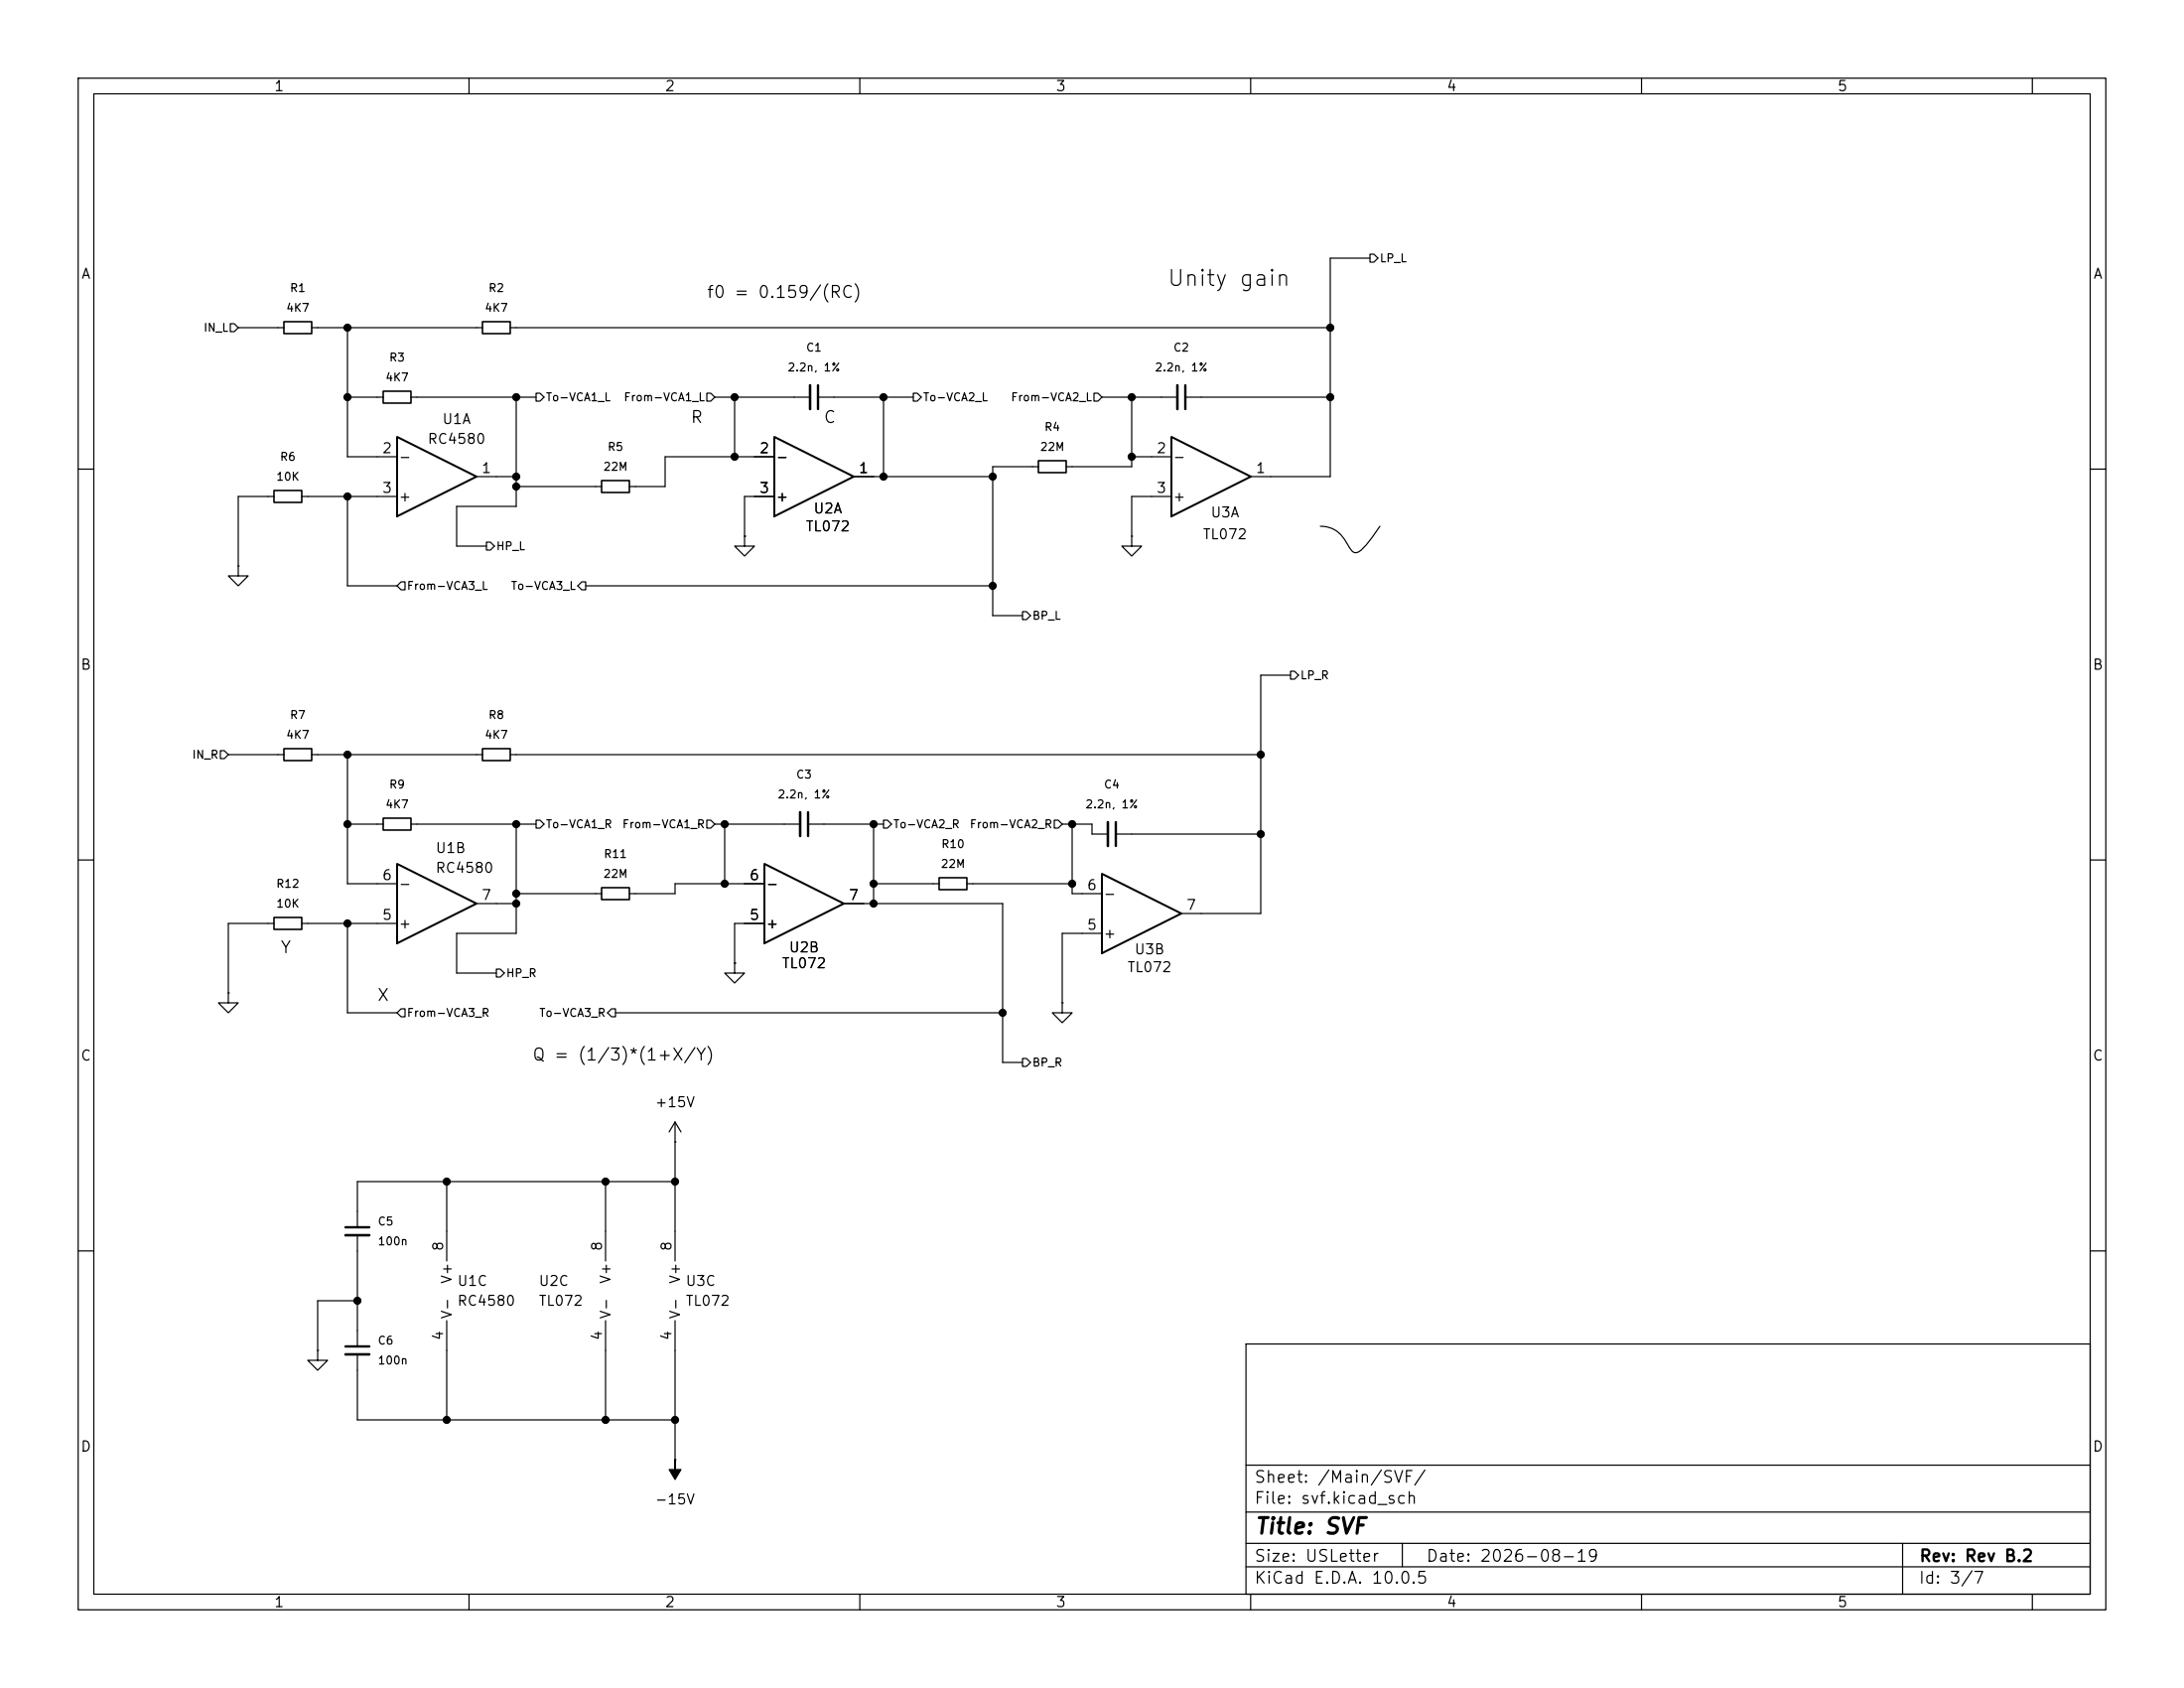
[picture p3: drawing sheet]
<svg xmlns="http://www.w3.org/2000/svg" width="279mm" height="216mm" viewBox="0 0 279 216" stroke-linecap="round" stroke-linejoin="round" font-family="sans-serif">
<g fill="none" stroke="#000" stroke-width=".15">
<path d="M10 10h259.4v195.9h-259.4zM12 12h255.4v191.9h-255.4zM60 10v2M110 10v2M160 10v2M210 10v2M260 10v2M175.3 32.5h.5l.5 .5-.5 .5h-.5zM175.3 33h-5.1v28h-10.2M29.5 41.4h.5l.5 .5-.5 .5h-.5zM30.5 41.9h5.8M39.9 41.9h21.8"/>
<path d="M44.4 41.9v16.5h6.4M44.4 50.8h4.6M52.6 50.8h16M65.3 41.9h104.9M66 50.8v14h-7.6v5.1h3.8M68.6 50.3h.5l.5 .5-.5 .5h-.5zM90.4 50.3h.5l.5 .5-.5 .5h-.5zM91.4 50.8h12.2M94 50.8v7.6M99.1 58.4h-14v3.8h-4.6M104.6 50.8h12.2M113 50.8v10.2"/>
<path d="M116.8 50.3h.5l.6 .5-.6 .5h-.5zM132.8 59.7h-5.8v19h3.8M140 50.3h.5l.5 .5-.5 .5h-.5zM141 50.8h9.6M144.8 58.4h5.1M144.8 50.8v8.9h-8.4M151.6 50.8h18.6M10 60h2M30.5 72.4v1.3h1.2l-1.2 1.2-1.3-1.2h1.3M30.5 72.4h.1M35.1 63.5h-4.6v8.9M38.6 63.5h12.2"/>
<path d="M44.4 63.5v11.4h6.4M50.8 74.9l.5-.5h.5v1h-.5zM61 61h5M62.2 69.3h.5l.5 .6-.5 .5h-.5zM66 62.2h11M74.4 74.4h.5v1h-.5l-.5-.5zM74.9 74.9h52.1M95.2 68.6v1.3h1.3l-1.3 1.2-1.2-1.2h1.2M95.2 68.6h.1M99.1 63.5h-3.9v5.1M109.2 61h17.8M130.8 78.2h.5l.5 .5-.5 .5h-.5z"/>
<path d="M144.8 68.6v1.3h1.2l-1.2 1.2-1.3-1.2h1.3M144.8 68.6h.1M149.9 63.5h-5.1v5.1M168.9 67.3a3.6 3.6 0 0 1 3.5 2.4 1.6 1.6 0 0 0 .9 1 .99 .99 0 0 0 .8-.4l1.4-1.6 1-1.4M267.4 60h2M28.2 96h.5l.5 .5-.5 .5h-.5zM29.2 96.5h7.1M39.9 96.5h21.8M44.4 96.5v16.5h6.4M65.3 96.5h96M165.1 85.9h.5l.5 .5-.5 .5h-.5zM165.1 86.4h-3.8v30.4h-10.2"/>
<path d="M10 110h2M35.1 118.1h-5.9v8.9M38.6 118.1h12.2M44.4 105.4h4.6M44.4 118.1v11.4h6.4M52.6 105.4h16M61 115.6h5M66 114.3h11M66 105.4v14h-7.6v5.1h5.1M68.6 104.9h.5l.5 .5-.5 .5h-.5zM90.4 104.9h.5l.5 .5-.5 .5h-.5zM91.4 105.4h11"/>
<path d="M92.7 105.4v7.6M97.8 113h-11.4v1.3h-5.9M97.8 118.1h-3.8v5.1M103.4 105.4h9.6M107.9 115.6h20.4v20.3h2.5M111.8 113h8.3M111.8 105.4v10.2M113 104.9h.5l.5 .5-.5 .5h-.5zM123.7 113h13.5M134.9 104.9h.5l.5 .5-.5 .5h-.5zM135.9 105.4h3.8v1.3h2M137.2 105.4v8.9h3.8"/>
<path d="M141 119.4h-5.1v8.9M142.7 106.7h18.6M267.4 110h2M29.2 127v1.3h1.3l-1.3 1.2-1.3-1.2h1.3M29.2 127h.1M51.3 129h.5v1h-.5l-.5-.5zM63.5 124h.5l.5 .5-.5 .5h-.5zM78.2 129h.5v1h-.5l-.5-.5zM78.7 129.5h49.6M94 123.2v1.3h1.2l-1.2 1.2-1.3-1.2h1.3M94 123.2h.1M130.8 135.4h.5l.5 .5-.5 .5h-.5z"/>
<path d="M135.9 128.3v1.2h1.3l-1.3 1.3-1.3-1.3h1.3M135.9 128.3h.1M45.7 158v14.2M57.1 151.1v10.2M77.5 151.1v10.2M86.4 146.1h.1M86.4 151.1h-40.7v5.9M86.4 143.5v17.8M86.4 143.5l-.8 1.3M86.4 143.5l.7 1.3M10 160h2M40.6 172.7v1.3h1.3l-1.3 1.3-1.2-1.3h1.2"/>
<path d="M40.6 172.7h.1M45.7 173.2v8.4h40.7M45.7 166.4h-5.1v6.3M57.1 168.9v12.7M77.5 168.9v12.7M86.4 168.9v17.8M159.4 171.9h108v32h-108zM267.4 160h2M86.4 186.7h.1M159.4 197.4h108M159.4 193.4h108M159.4 187.4h108"/>
<path d="M179.4 197.4v3M243.4 197.4v6.5M60 203.9v2M110 203.9v2M159.4 200.4h108M160 203.9v2M210 203.9v2M260 203.9v2"/>
</g>
<path d="M104.6 49.3v3M151.6 49.3v3M103.4 103.9v3M142.7 105.2v3M44.2 157h3M44.2 172.2h3" fill="none" stroke="#000" stroke-width=".3"/>
<path d="M103.6 49.3v3M150.6 49.3v3M102.4 103.9v3M141.7 105.2v3M44.2 158h3M44.2 173.2h3" fill="none" stroke="#000" stroke-width=".33"/>
<path d="M36.3 41.1h3.6v1.6h-3.6zM49 50h3.6v1.6h-3.6zM61.7 41.1h3.6v1.6h-3.6zM132.8 58.9h3.6v1.6h-3.6zM35.1 62.7h3.5v1.6h-3.5zM77 61.5h3.5v1.5h-3.5zM36.3 95.8h3.6v1.5h-3.6zM61.7 95.8h3.6v1.5h-3.6zM35.1 117.3h3.5v1.6h-3.5zM49 104.6h3.6v1.6h-3.6zM77 113.5h3.5v1.6h-3.5zM120.1 112.3h3.6v1.5h-3.6z" fill="none" stroke="#000" stroke-width=".2"/>
<path d="M50.8 55.9l10.2 5.1-10.2 5zM99.1 55.9l10.1 5.1-10.1 5zM149.9 55.9l10.1 5.1-10.1 5zM50.8 110.5l10.2 5.1-10.2 5.1zM97.8 110.5l10.1 5.1-10.1 5.1zM141 111.8l10.1 5-10.1 5.1z" fill="none" stroke="#000" stroke-width=".25"/>
<path d="M86.4 186.7v1.3h.7l-.7 1.2-.8-1.2h.8z" fill="#000" stroke="#000" stroke-width=".15"/>
<g fill="#000" stroke="#000" stroke-width=".13">
<circle cx="44.4" cy="41.9" r=".46"/>
<circle cx="44.4" cy="50.8" r=".46"/>
<circle cx="66" cy="50.8" r=".46"/>
<circle cx="94" cy="50.8" r=".46"/>
<circle cx="94" cy="58.4" r=".46"/>
<circle cx="113" cy="50.8" r=".46"/>
<circle cx="144.8" cy="58.4" r=".46"/>
<circle cx="144.8" cy="50.8" r=".46"/>
<circle cx="170.2" cy="41.9" r=".46"/>
<circle cx="170.2" cy="50.8" r=".46"/>
<circle cx="44.4" cy="63.5" r=".46"/>
<circle cx="66" cy="62.2" r=".46"/>
<circle cx="66" cy="61" r=".46"/>
<circle cx="113" cy="61" r=".46"/>
<circle cx="127" cy="61" r=".46"/>
<circle cx="127" cy="74.9" r=".46"/>
<circle cx="44.4" cy="96.5" r=".46"/>
<circle cx="161.3" cy="96.5" r=".46"/>
<circle cx="44.4" cy="105.4" r=".46"/>
<circle cx="44.4" cy="118.1" r=".46"/>
<circle cx="66" cy="115.6" r=".46"/>
<circle cx="66" cy="105.4" r=".46"/>
<circle cx="66" cy="114.3" r=".46"/>
<circle cx="92.7" cy="113" r=".46"/>
<circle cx="92.7" cy="105.4" r=".46"/>
<circle cx="111.8" cy="115.6" r=".46"/>
<circle cx="111.8" cy="113" r=".46"/>
<circle cx="111.8" cy="105.4" r=".46"/>
<circle cx="137.2" cy="113" r=".46"/>
<circle cx="137.2" cy="105.4" r=".46"/>
<circle cx="161.3" cy="106.7" r=".46"/>
<circle cx="128.3" cy="129.5" r=".46"/>
<circle cx="57.1" cy="151.1" r=".46"/>
<circle cx="77.5" cy="151.1" r=".46"/>
<circle cx="86.4" cy="151.1" r=".46"/>
<circle cx="45.7" cy="166.4" r=".46"/>
<circle cx="57.1" cy="181.6" r=".46"/>
<circle cx="77.5" cy="181.6" r=".46"/>
<circle cx="86.4" cy="181.6" r=".46"/>
</g>
<g font-size="2">
<text x="149.2" y="37.1">Unity gain</text>
<text x="160.4" y="196.7">Title: SVF</text>
</g>
<g font-size="1.5">
<text x="90.3" y="38.5">f0 = 0.159/(RC)</text>
<text x="88.2" y="54.5">R</text>
<text x="105.3" y="54.5">C</text>
<text x="35.8" y="122.3">Y</text>
<text x="48.1" y="128.4">X</text>
<text x="68" y="136">Q = (1/3)*(1+X/Y)</text>
<text x="160.4" y="190">Sheet: /Main/SVF/</text>
<text x="160.4" y="192.7">File: svf.kicad_sch</text>
<text x="160.4" y="202.9">KiCad E.D.A. 10.0.5</text>
<text x="160.4" y="200.1">Size: USLetter</text>
<text x="182.4" y="200.1">Date: 2026-08-19</text>
<text x="245.4" y="202.9">Id: 3/7</text>
<text x="245.4" y="200.1">Rev: Rev B.2</text>
</g>
<g font-size="1.3">
<text x="35" y="12">1</text>
<text x="85" y="12">2</text>
<text x="135" y="12">3</text>
<text x="185" y="12">4</text>
<text x="235" y="12">5</text>
<text x="10.3" y="36">A</text>
<text x="267.7" y="36">A</text>
<text x="48.8" y="58.3">2</text>
<text x="50.9" y="59.4">-</text>
<text x="54.6" y="57.1">RC4580</text>
<text x="56.5" y="54.6">U1A</text>
<text x="97.1" y="58.3">2</text>
<text x="99.2" y="59.4">-</text>
<text x="147.9" y="58.3">2</text>
<text x="150" y="59.4">-</text>
<text x="48.8" y="63.4">3</text>
<text x="50.9" y="64.5">+</text>
<text x="61.5" y="60.8">1</text>
<text x="97.1" y="63.4">3</text>
<text x="99.2" y="64.5">+</text>
<text x="104" y="66">U2A</text>
<text x="109.8" y="60.8">1</text>
<text x="147.9" y="63.4">3</text>
<text x="150" y="64.5">+</text>
<text x="160.6" y="60.8">1</text>
<text x="103" y="68.3">TL072</text>
<text x="153.8" y="69.3">TL072</text>
<text x="154.8" y="66.5">U3A</text>
<text x="10.2" y="86">B</text>
<text x="267.6" y="86">B</text>
<text x="48.8" y="112.9">6</text>
<text x="50.9" y="114">-</text>
<text x="55.6" y="112">RC4580</text>
<text x="55.6" y="109.4">U1B</text>
<text x="95.8" y="112.9">6</text>
<text x="97.9" y="114">-</text>
<text x="48.8" y="118">5</text>
<text x="50.9" y="119.1">+</text>
<text x="61.5" y="115.4">7</text>
<text x="95.8" y="118">5</text>
<text x="97.9" y="119.1">+</text>
<text x="108.5" y="115.4">7</text>
<text x="139" y="119.2">5</text>
<text x="139" y="114.2">6</text>
<text x="141.1" y="115.3">-</text>
<text x="151.7" y="116.7">7</text>
<text x="99.9" y="124.2">TL072</text>
<text x="100.8" y="122.1">U2B</text>
<text x="141.1" y="120.3">+</text>
<text x="144.1" y="124.7">TL072</text>
<text x="145" y="122.4">U3B</text>
<text x="10.2" y="136">C</text>
<text x="267.6" y="136">C</text>
<text x="83.7" y="141.9">+15V</text>
<text x="57" y="160.1" transform="rotate(-90 57 160.1)">8</text>
<text x="77.3" y="160.1" transform="rotate(-90 77.3 160.1)">8</text>
<text x="86.2" y="160.1" transform="rotate(-90 86.2 160.1)">8</text>
<text x="58.1" y="164.3" transform="rotate(-90 58.1 164.3)">V+</text>
<text x="58.4" y="164.8">U1C</text>
<text x="58.4" y="167.3">RC4580</text>
<text x="68.8" y="164.8">U2C</text>
<text x="68.8" y="167.3">TL072</text>
<text x="78.4" y="164.3" transform="rotate(-90 78.4 164.3)">V+</text>
<text x="87.3" y="164.3" transform="rotate(-90 87.3 164.3)">V+</text>
<text x="87.6" y="164.8">U3C</text>
<text x="87.6" y="167.3">TL072</text>
<text x="57" y="171.5" transform="rotate(-90 57 171.5)">4</text>
<text x="58.1" y="168.8" transform="rotate(-90 58.1 168.8)">V-</text>
<text x="77.3" y="171.5" transform="rotate(-90 77.3 171.5)">4</text>
<text x="78.4" y="168.8" transform="rotate(-90 78.4 168.8)">V-</text>
<text x="86.2" y="171.5" transform="rotate(-90 86.2 171.5)">4</text>
<text x="87.3" y="168.8" transform="rotate(-90 87.3 168.8)">V-</text>
<text x="10.2" y="186">D</text>
<text x="267.6" y="186">D</text>
<text x="83.7" y="192.7">-15V</text>
<text x="35" y="205.9">1</text>
<text x="85" y="205.9">2</text>
<text x="135" y="205.9">3</text>
<text x="185" y="205.9">4</text>
<text x="235" y="205.9">5</text>
</g>
<g font-size="1">
<text x="176.4" y="33.8">LP_L</text>
<text x="36.5" y="40.1">4K7</text>
<text x="37" y="37.6">R1</text>
<text x="61.9" y="40.1">4K7</text>
<text x="62.4" y="37.6">R2</text>
<text x="26" y="42.7">IN_L</text>
<text x="49.7" y="46.5">R3</text>
<text x="100.7" y="47.8">2.2n, 1%</text>
<text x="103" y="45.2">C1</text>
<text x="147.7" y="47.8">2.2n, 1%</text>
<text x="150" y="45.2">C2</text>
<text x="49.2" y="49">4K7</text>
<text x="69.7" y="51.6">To-VCA1_L</text>
<text x="79.7" y="51.6">From-VCA1_L</text>
<text x="118" y="51.6">To-VCA2_L</text>
<text x="129.2" y="51.6">From-VCA2_L</text>
<text x="35.7" y="59.2">R6</text>
<text x="77.6" y="57.9">R5</text>
<text x="133" y="57.9">22M</text>
<text x="133.5" y="55.4">R4</text>
<text x="35.3" y="61.7">10K</text>
<text x="77.1" y="60.5">22M</text>
<text x="63.4" y="70.6">HP_L</text>
<text x="52" y="75.7">From-VCA3_L</text>
<text x="65.3" y="75.7">To-VCA3_L</text>
<text x="132" y="79.5">BP_L</text>
<text x="166.3" y="87.1">LP_R</text>
<text x="36.5" y="94.7">4K7</text>
<text x="37" y="92.2">R7</text>
<text x="61.9" y="94.7">4K7</text>
<text x="62.4" y="92.2">R8</text>
<text x="24.5" y="97.3">IN_R</text>
<text x="49.7" y="101.1">R9</text>
<text x="101.8" y="99.8">C3</text>
<text x="141.1" y="101.1">C4</text>
<text x="49.2" y="103.6">4K7</text>
<text x="69.7" y="106.2">To-VCA1_R</text>
<text x="79.5" y="106.2">From-VCA1_R</text>
<text x="99.4" y="102.4">2.2n, 1%</text>
<text x="114.2" y="106.2">To-VCA2_R</text>
<text x="124" y="106.2">From-VCA2_R</text>
<text x="138.8" y="103.6">2.2n, 1%</text>
<text x="35.3" y="113.8">R12</text>
<text x="77.1" y="112.5">22M</text>
<text x="77.2" y="110">R11</text>
<text x="120.3" y="111.3">22M</text>
<text x="120.3" y="108.7">R10</text>
<text x="35.3" y="116.3">10K</text>
<text x="64.7" y="125.2">HP_R</text>
<text x="52" y="130.3">From-VCA3_R</text>
<text x="68.9" y="130.3">To-VCA3_R</text>
<text x="132" y="136.7">BP_R</text>
<text x="48.2" y="157">C5</text>
<text x="48.2" y="159.5">100n</text>
<text x="48.2" y="172.2">C6</text>
<text x="48.2" y="174.8">100n</text>
</g>
</svg>
